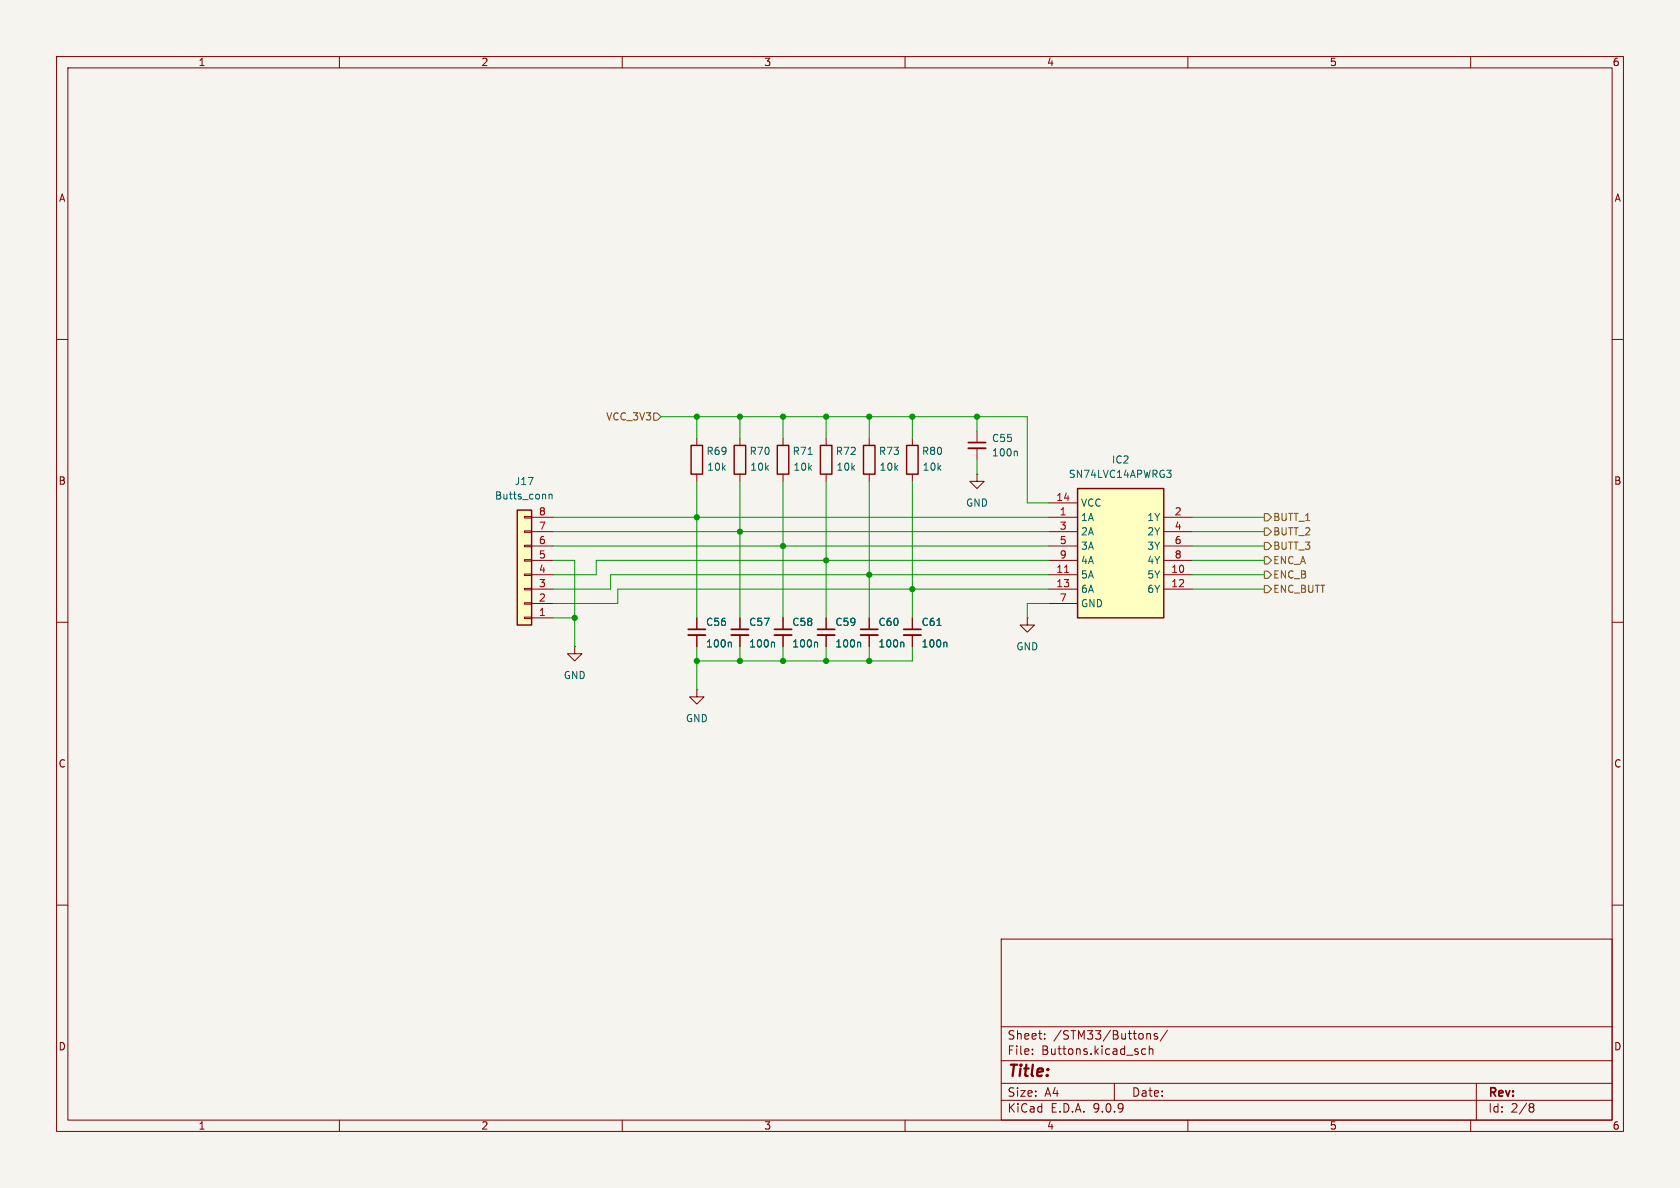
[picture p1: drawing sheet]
(kicad_sch
 (version 20250114)
 (generator "eeschema")
 (generator_version "9.0")
 (paper "A4")
 (lib_symbols
  (symbol "Connector_Generic:Conn_01x08"
   (pin_names
    (offset 1.016) (hide yes)) (exclude_from_sim no) (in_bom yes) (on_board yes)
   (property "Reference" "J" (at 0 10.16 0) (effects (font (size 1.27 1.27))))
   (property "Value" "Conn_01x08" (at 0 -12.7 0) (effects (font (size 1.27 1.27))))
   (property "Footprint" "" (at 0 0 0) (effects (font (size 1.27 1.27)) (hide yes)))
   (property "Datasheet" "~" (at 0 0 0) (effects (font (size 1.27 1.27)) (hide yes)))
   (property "Description" "Generic connector, single row, 01x08, script generated (kicad-library-utils/schlib/autogen/connector/)" (at 0 0 0) (effects (font (size 1.27 1.27)) (hide yes)))
   (symbol "Conn_01x08_1_1"
    (rectangle (start -1.27 8.89) (end 1.27 -11.43) (stroke (width 0.254) (type default)) (fill (type background)))
    (rectangle (start -1.27 7.747) (end 0 7.493) (stroke (width 0.1524) (type default)) (fill (type none)))
    (rectangle (start -1.27 5.207) (end 0 4.953) (stroke (width 0.1524) (type default)) (fill (type none)))
    (rectangle (start -1.27 2.667) (end 0 2.413) (stroke (width 0.1524) (type default)) (fill (type none)))
    (rectangle (start -1.27 0.127) (end 0 -0.127) (stroke (width 0.1524) (type default)) (fill (type none)))
    (rectangle (start -1.27 -2.413) (end 0 -2.667) (stroke (width 0.1524) (type default)) (fill (type none)))
    (rectangle (start -1.27 -4.953) (end 0 -5.207) (stroke (width 0.1524) (type default)) (fill (type none)))
    (rectangle (start -1.27 -7.493) (end 0 -7.747) (stroke (width 0.1524) (type default)) (fill (type none)))
    (rectangle (start -1.27 -10.033) (end 0 -10.287) (stroke (width 0.1524) (type default)) (fill (type none)))
    (pin passive line (at -5.08 7.62 0) (length 3.81) (name "Pin_1" (effects (font (size 1.27 1.27)))) (number "1" (effects (font (size 1.27 1.27)))))
    (pin passive line (at -5.08 5.08 0) (length 3.81) (name "Pin_2" (effects (font (size 1.27 1.27)))) (number "2" (effects (font (size 1.27 1.27)))))
    (pin passive line (at -5.08 2.54 0) (length 3.81) (name "Pin_3" (effects (font (size 1.27 1.27)))) (number "3" (effects (font (size 1.27 1.27)))))
    (pin passive line (at -5.08 0 0) (length 3.81) (name "Pin_4" (effects (font (size 1.27 1.27)))) (number "4" (effects (font (size 1.27 1.27)))))
    (pin passive line (at -5.08 -2.54 0) (length 3.81) (name "Pin_5" (effects (font (size 1.27 1.27)))) (number "5" (effects (font (size 1.27 1.27)))))
    (pin passive line (at -5.08 -5.08 0) (length 3.81) (name "Pin_6" (effects (font (size 1.27 1.27)))) (number "6" (effects (font (size 1.27 1.27)))))
    (pin passive line (at -5.08 -7.62 0) (length 3.81) (name "Pin_7" (effects (font (size 1.27 1.27)))) (number "7" (effects (font (size 1.27 1.27)))))
    (pin passive line (at -5.08 -10.16 0) (length 3.81) (name "Pin_8" (effects (font (size 1.27 1.27)))) (number "8" (effects (font (size 1.27 1.27))))))
   (embedded_fonts no))
  (symbol "Device:C_Small"
   (pin_numbers (hide yes))
   (pin_names
    (offset 0.254) (hide yes)) (exclude_from_sim no) (in_bom yes) (on_board yes)
   (property "Reference" "C" (at 0.254 1.778 0) (effects (font (size 1.27 1.27)) (justify left)))
   (property "Value" "C_Small" (at 0.254 -2.032 0) (effects (font (size 1.27 1.27)) (justify left)))
   (property "Footprint" "" (at 0 0 0) (effects (font (size 1.27 1.27)) (hide yes)))
   (property "Datasheet" "~" (at 0 0 0) (effects (font (size 1.27 1.27)) (hide yes)))
   (property "Description" "Unpolarized capacitor, small symbol" (at 0 0 0) (effects (font (size 1.27 1.27)) (hide yes)))
   (symbol "C_Small_0_1"
    (polyline (pts (xy -1.524 0.508) (xy 1.524 0.508)) (stroke (width 0.3048) (type default)) (fill (type none)))
    (polyline (pts (xy -1.524 -0.508) (xy 1.524 -0.508)) (stroke (width 0.3302) (type default)) (fill (type none))))
   (symbol "C_Small_1_1"
    (pin passive line (at 0 2.54 270) (length 2.032) (name "~" (effects (font (size 1.27 1.27)))) (number "1" (effects (font (size 1.27 1.27)))))
    (pin passive line (at 0 -2.54 90) (length 2.032) (name "~" (effects (font (size 1.27 1.27)))) (number "2" (effects (font (size 1.27 1.27))))))
   (embedded_fonts no))
  (symbol "Device:R"
   (pin_numbers (hide yes))
   (pin_names
    (offset 0)) (exclude_from_sim no) (in_bom yes) (on_board yes)
   (property "Reference" "R" (at 2.032 0 90) (effects (font (size 1.27 1.27))))
   (property "Value" "R" (at 0 0 90) (effects (font (size 1.27 1.27))))
   (property "Footprint" "" (at -1.778 0 90) (effects (font (size 1.27 1.27)) (hide yes)))
   (property "Datasheet" "~" (at 0 0 0) (effects (font (size 1.27 1.27)) (hide yes)))
   (property "Description" "Resistor" (at 0 0 0) (effects (font (size 1.27 1.27)) (hide yes)))
   (symbol "R_0_1"
    (rectangle (start -1.016 -2.54) (end 1.016 2.54) (stroke (width 0.254) (type default)) (fill (type none))))
   (symbol "R_1_1"
    (pin passive line (at 0 3.81 270) (length 1.27) (name "~" (effects (font (size 1.27 1.27)))) (number "1" (effects (font (size 1.27 1.27)))))
    (pin passive line (at 0 -3.81 90) (length 1.27) (name "~" (effects (font (size 1.27 1.27)))) (number "2" (effects (font (size 1.27 1.27))))))
   (embedded_fonts no))
  (symbol "Schmitt:SN74LVC14APWRG3" (exclude_from_sim no) (in_bom yes) (on_board yes)
   (property "Reference" "IC2" (at 12.7 7.62 0) (effects (font (size 1.27 1.27))))
   (property "Value" "SN74LVC14APWRG3" (at 12.7 5.08 0) (effects (font (size 1.27 1.27))))
   (property "Footprint" "SOP65P640X120-14N" (at 21.59 -94.92 0) (effects (font (size 1.27 1.27)) (justify left top) (hide yes)))
   (property "Datasheet" "http://www.ti.com/lit/gpn/sn74lvc14a" (at 21.59 -194.92 0) (effects (font (size 1.27 1.27)) (justify left top) (hide yes)))
   (property "Description" "Hex Schmitt-Trigger Inverter" (at 4.572 10.16 0) (effects (font (size 1.27 1.27)) (hide yes)))
   (property "Height" "1.2" (at 21.59 -394.92 0) (effects (font (size 1.27 1.27)) (justify left top) (hide yes)))
   (property "Mouser Part Number" "595-SN74LVC14APWRG3" (at 21.59 -494.92 0) (effects (font (size 1.27 1.27)) (justify left top) (hide yes)))
   (property "Mouser Price/Stock" "https://www.mouser.co.uk/ProductDetail/Texas-Instruments/SN74LVC14APWRG3?qs=GI4%2FryNtbd0oVXocaK57NQ%3D%3D" (at 21.59 -594.92 0) (effects (font (size 1.27 1.27)) (justify left top) (hide yes)))
   (property "Manufacturer_Name" "Texas Instruments" (at 21.59 -694.92 0) (effects (font (size 1.27 1.27)) (justify left top) (hide yes)))
   (property "Manufacturer_Part_Number" "SN74LVC14APWRG3" (at 21.59 -794.92 0) (effects (font (size 1.27 1.27)) (justify left top) (hide yes)))
   (symbol "SN74LVC14APWRG3_1_1"
    (rectangle (start 5.08 2.54) (end 20.32 -20.32) (stroke (width 0.254) (type default)) (fill (type background)))
    (pin passive line (at 0 0 0) (length 5.08) (name "VCC" (effects (font (size 1.27 1.27)))) (number "14" (effects (font (size 1.27 1.27)))))
    (pin passive line (at 0 -2.54 0) (length 5.08) (name "1A" (effects (font (size 1.27 1.27)))) (number "1" (effects (font (size 1.27 1.27)))))
    (pin passive line (at 0 -5.08 0) (length 5.08) (name "2A" (effects (font (size 1.27 1.27)))) (number "3" (effects (font (size 1.27 1.27)))))
    (pin passive line (at 0 -7.62 0) (length 5.08) (name "3A" (effects (font (size 1.27 1.27)))) (number "5" (effects (font (size 1.27 1.27)))))
    (pin passive line (at 0 -10.16 0) (length 5.08) (name "4A" (effects (font (size 1.27 1.27)))) (number "9" (effects (font (size 1.27 1.27)))))
    (pin passive line (at 0 -12.7 0) (length 5.08) (name "5A" (effects (font (size 1.27 1.27)))) (number "11" (effects (font (size 1.27 1.27)))))
    (pin passive line (at 0 -15.24 0) (length 5.08) (name "6A" (effects (font (size 1.27 1.27)))) (number "13" (effects (font (size 1.27 1.27)))))
    (pin passive line (at 0 -17.78 0) (length 5.08) (name "GND" (effects (font (size 1.27 1.27)))) (number "7" (effects (font (size 1.27 1.27)))))
    (pin passive line (at 25.4 -2.54 180) (length 5.08) (name "1Y" (effects (font (size 1.27 1.27)))) (number "2" (effects (font (size 1.27 1.27)))))
    (pin passive line (at 25.4 -5.08 180) (length 5.08) (name "2Y" (effects (font (size 1.27 1.27)))) (number "4" (effects (font (size 1.27 1.27)))))
    (pin passive line (at 25.4 -7.62 180) (length 5.08) (name "3Y" (effects (font (size 1.27 1.27)))) (number "6" (effects (font (size 1.27 1.27)))))
    (pin passive line (at 25.4 -10.16 180) (length 5.08) (name "4Y" (effects (font (size 1.27 1.27)))) (number "8" (effects (font (size 1.27 1.27)))))
    (pin passive line (at 25.4 -12.7 180) (length 5.08) (name "5Y" (effects (font (size 1.27 1.27)))) (number "10" (effects (font (size 1.27 1.27)))))
    (pin passive line (at 25.4 -15.24 180) (length 5.08) (name "6Y" (effects (font (size 1.27 1.27)))) (number "12" (effects (font (size 1.27 1.27))))))
   (embedded_fonts no))
  (symbol "power:GND"
   (power)
   (pin_numbers (hide yes))
   (pin_names
    (offset 0) (hide yes)) (exclude_from_sim no) (in_bom yes) (on_board yes)
   (property "Reference" "#PWR" (at 0 -6.35 0) (effects (font (size 1.27 1.27)) (hide yes)))
   (property "Value" "GND" (at 0 -3.81 0) (effects (font (size 1.27 1.27))))
   (property "Footprint" "" (at 0 0 0) (effects (font (size 1.27 1.27)) (hide yes)))
   (property "Datasheet" "" (at 0 0 0) (effects (font (size 1.27 1.27)) (hide yes)))
   (property "Description" "Power symbol creates a global label with name \"GND\" , ground" (at 0 0 0) (effects (font (size 1.27 1.27)) (hide yes)))
   (symbol "GND_0_1"
    (polyline (pts (xy 0 0) (xy 0 -1.27) (xy 1.27 -1.27) (xy 0 -2.54) (xy -1.27 -1.27) (xy 0 -1.27)) (stroke (width 0) (type default)) (fill (type none))))
   (symbol "GND_1_1"
    (pin power_in line (at 0 0 270) (length 0) (name "~" (effects (font (size 1.27 1.27)))) (number "1" (effects (font (size 1.27 1.27))))))
   (embedded_fonts no)))
 (junction
  (at 161.29 104.14)
  (diameter 0)
  (color 0 0 0 0))
 (junction
  (at 153.67 116.84)
  (diameter 0)
  (color 0 0 0 0))
 (junction
  (at 138.43 96.52)
  (diameter 0)
  (color 0 0 0 0))
 (junction
  (at 138.43 73.66)
  (diameter 0)
  (color 0 0 0 0))
 (junction
  (at 123.19 91.44)
  (diameter 0)
  (color 0 0 0 0))
 (junction
  (at 130.81 73.66)
  (diameter 0)
  (color 0 0 0 0))
 (junction
  (at 123.19 73.66)
  (diameter 0)
  (color 0 0 0 0))
 (junction
  (at 101.6 109.22)
  (diameter 0)
  (color 0 0 0 0))
 (junction
  (at 153.67 73.66)
  (diameter 0)
  (color 0 0 0 0))
 (junction
  (at 153.67 101.6)
  (diameter 0)
  (color 0 0 0 0))
 (junction
  (at 146.05 99.06)
  (diameter 0)
  (color 0 0 0 0))
 (junction
  (at 146.05 73.66)
  (diameter 0)
  (color 0 0 0 0))
 (junction
  (at 146.05 116.84)
  (diameter 0)
  (color 0 0 0 0))
 (junction
  (at 123.19 116.84)
  (diameter 0)
  (color 0 0 0 0))
 (junction
  (at 138.43 116.84)
  (diameter 0)
  (color 0 0 0 0))
 (junction
  (at 130.81 93.98)
  (diameter 0)
  (color 0 0 0 0))
 (junction
  (at 130.81 116.84)
  (diameter 0)
  (color 0 0 0 0))
 (junction
  (at 172.72 73.66)
  (diameter 0)
  (color 0 0 0 0))
 (junction
  (at 161.29 73.66)
  (diameter 0)
  (color 0 0 0 0))
 (wire
  (pts (xy 105.41 99.06) (xy 146.05 99.06))
  (stroke (width 0) (type default)))
 (wire
  (pts (xy 210.82 96.52) (xy 223.52 96.52))
  (stroke (width 0) (type default)))
 (wire
  (pts (xy 153.67 73.66) (xy 161.29 73.66))
  (stroke (width 0) (type default)))
 (wire
  (pts (xy 130.81 93.98) (xy 130.81 109.22))
  (stroke (width 0) (type default)))
 (wire
  (pts (xy 146.05 73.66) (xy 153.67 73.66))
  (stroke (width 0) (type default)))
 (wire
  (pts (xy 105.41 99.06) (xy 105.41 101.6))
  (stroke (width 0) (type default)))
 (wire
  (pts (xy 161.29 85.09) (xy 161.29 104.14))
  (stroke (width 0) (type default)))
 (wire
  (pts (xy 138.43 96.52) (xy 138.43 109.22))
  (stroke (width 0) (type default)))
 (wire
  (pts (xy 101.6 99.06) (xy 101.6 109.22))
  (stroke (width 0) (type default)))
 (wire
  (pts (xy 138.43 116.84) (xy 146.05 116.84))
  (stroke (width 0) (type default)))
 (wire
  (pts (xy 172.72 73.66) (xy 172.72 76.2))
  (stroke (width 0) (type default)))
 (wire
  (pts (xy 130.81 73.66) (xy 138.43 73.66))
  (stroke (width 0) (type default)))
 (wire
  (pts (xy 123.19 85.09) (xy 123.19 91.44))
  (stroke (width 0) (type default)))
 (wire
  (pts (xy 153.67 101.6) (xy 185.42 101.6))
  (stroke (width 0) (type default)))
 (wire
  (pts (xy 185.42 106.68) (xy 181.61 106.68))
  (stroke (width 0) (type default)))
 (wire
  (pts (xy 210.82 93.98) (xy 223.52 93.98))
  (stroke (width 0) (type default)))
 (wire
  (pts (xy 172.72 81.28) (xy 172.72 83.82))
  (stroke (width 0) (type default)))
 (wire
  (pts (xy 123.19 73.66) (xy 116.84 73.66))
  (stroke (width 0) (type default)))
 (wire
  (pts (xy 153.67 116.84) (xy 161.29 116.84))
  (stroke (width 0) (type default)))
 (wire
  (pts (xy 146.05 114.3) (xy 146.05 116.84))
  (stroke (width 0) (type default)))
 (wire
  (pts (xy 153.67 101.6) (xy 153.67 109.22))
  (stroke (width 0) (type default)))
 (wire
  (pts (xy 123.19 116.84) (xy 130.81 116.84))
  (stroke (width 0) (type default)))
 (wire
  (pts (xy 97.79 93.98) (xy 130.81 93.98))
  (stroke (width 0) (type default)))
 (wire
  (pts (xy 210.82 101.6) (xy 223.52 101.6))
  (stroke (width 0) (type default)))
 (wire
  (pts (xy 97.79 99.06) (xy 101.6 99.06))
  (stroke (width 0) (type default)))
 (wire
  (pts (xy 109.22 104.14) (xy 109.22 106.68))
  (stroke (width 0) (type default)))
 (wire
  (pts (xy 181.61 73.66) (xy 181.61 88.9))
  (stroke (width 0) (type default)))
 (wire
  (pts (xy 105.41 101.6) (xy 97.79 101.6))
  (stroke (width 0) (type default)))
 (wire
  (pts (xy 107.95 101.6) (xy 107.95 104.14))
  (stroke (width 0) (type default)))
 (wire
  (pts (xy 138.43 96.52) (xy 185.42 96.52))
  (stroke (width 0) (type default)))
 (wire
  (pts (xy 138.43 114.3) (xy 138.43 116.84))
  (stroke (width 0) (type default)))
 (wire
  (pts (xy 210.82 99.06) (xy 223.52 99.06))
  (stroke (width 0) (type default)))
 (wire
  (pts (xy 107.95 101.6) (xy 153.67 101.6))
  (stroke (width 0) (type default)))
 (wire
  (pts (xy 123.19 91.44) (xy 185.42 91.44))
  (stroke (width 0) (type default)))
 (wire
  (pts (xy 161.29 73.66) (xy 161.29 77.47))
  (stroke (width 0) (type default)))
 (wire
  (pts (xy 130.81 93.98) (xy 185.42 93.98))
  (stroke (width 0) (type default)))
 (wire
  (pts (xy 210.82 104.14) (xy 223.52 104.14))
  (stroke (width 0) (type default)))
 (wire
  (pts (xy 161.29 104.14) (xy 185.42 104.14))
  (stroke (width 0) (type default)))
 (wire
  (pts (xy 97.79 91.44) (xy 123.19 91.44))
  (stroke (width 0) (type default)))
 (wire
  (pts (xy 161.29 104.14) (xy 161.29 109.22))
  (stroke (width 0) (type default)))
 (wire
  (pts (xy 153.67 85.09) (xy 153.67 101.6))
  (stroke (width 0) (type default)))
 (wire
  (pts (xy 153.67 114.3) (xy 153.67 116.84))
  (stroke (width 0) (type default)))
 (wire
  (pts (xy 181.61 73.66) (xy 172.72 73.66))
  (stroke (width 0) (type default)))
 (wire
  (pts (xy 181.61 88.9) (xy 185.42 88.9))
  (stroke (width 0) (type default)))
 (wire
  (pts (xy 130.81 85.09) (xy 130.81 93.98))
  (stroke (width 0) (type default)))
 (wire
  (pts (xy 161.29 73.66) (xy 172.72 73.66))
  (stroke (width 0) (type default)))
 (wire
  (pts (xy 210.82 91.44) (xy 223.52 91.44))
  (stroke (width 0) (type default)))
 (wire
  (pts (xy 123.19 114.3) (xy 123.19 116.84))
  (stroke (width 0) (type default)))
 (wire
  (pts (xy 130.81 116.84) (xy 138.43 116.84))
  (stroke (width 0) (type default)))
 (wire
  (pts (xy 161.29 116.84) (xy 161.29 114.3))
  (stroke (width 0) (type default)))
 (wire
  (pts (xy 97.79 96.52) (xy 138.43 96.52))
  (stroke (width 0) (type default)))
 (wire
  (pts (xy 97.79 109.22) (xy 101.6 109.22))
  (stroke (width 0) (type default)))
 (wire
  (pts (xy 146.05 85.09) (xy 146.05 99.06))
  (stroke (width 0) (type default)))
 (wire
  (pts (xy 107.95 104.14) (xy 97.79 104.14))
  (stroke (width 0) (type default)))
 (wire
  (pts (xy 130.81 73.66) (xy 123.19 73.66))
  (stroke (width 0) (type default)))
 (wire
  (pts (xy 146.05 116.84) (xy 153.67 116.84))
  (stroke (width 0) (type default)))
 (wire
  (pts (xy 130.81 73.66) (xy 130.81 77.47))
  (stroke (width 0) (type default)))
 (wire
  (pts (xy 109.22 104.14) (xy 161.29 104.14))
  (stroke (width 0) (type default)))
 (wire
  (pts (xy 146.05 99.06) (xy 185.42 99.06))
  (stroke (width 0) (type default)))
 (wire
  (pts (xy 130.81 114.3) (xy 130.81 116.84))
  (stroke (width 0) (type default)))
 (wire
  (pts (xy 181.61 106.68) (xy 181.61 109.22))
  (stroke (width 0) (type default)))
 (wire
  (pts (xy 146.05 73.66) (xy 146.05 77.47))
  (stroke (width 0) (type default)))
 (wire
  (pts (xy 138.43 73.66) (xy 146.05 73.66))
  (stroke (width 0) (type default)))
 (wire
  (pts (xy 101.6 109.22) (xy 101.6 114.3))
  (stroke (width 0) (type default)))
 (wire
  (pts (xy 123.19 73.66) (xy 123.19 77.47))
  (stroke (width 0) (type default)))
 (wire
  (pts (xy 153.67 73.66) (xy 153.67 77.47))
  (stroke (width 0) (type default)))
 (wire
  (pts (xy 138.43 85.09) (xy 138.43 96.52))
  (stroke (width 0) (type default)))
 (wire
  (pts (xy 123.19 91.44) (xy 123.19 109.22))
  (stroke (width 0) (type default)))
 (wire
  (pts (xy 138.43 77.47) (xy 138.43 73.66))
  (stroke (width 0) (type default)))
 (wire
  (pts (xy 123.19 116.84) (xy 123.19 121.92))
  (stroke (width 0) (type default)))
 (wire
  (pts (xy 146.05 99.06) (xy 146.05 109.22))
  (stroke (width 0) (type default)))
 (wire
  (pts (xy 109.22 106.68) (xy 97.79 106.68))
  (stroke (width 0) (type default)))
 (hierarchical_label "BUTT_3"
  (shape output)
  (at 223.52 96.52 0)
  (effects (font (size 1.27 1.27)) (justify left)))
 (hierarchical_label "VCC_3V3"
  (shape input)
  (at 116.84 73.66 180)
  (effects (font (size 1.27 1.27)) (justify right)))
 (hierarchical_label "BUTT_1"
  (shape output)
  (at 223.52 91.44 0)
  (effects (font (size 1.27 1.27)) (justify left)))
 (hierarchical_label "ENC_A"
  (shape output)
  (at 223.52 99.06 0)
  (effects (font (size 1.27 1.27)) (justify left)))
 (hierarchical_label "ENC_BUTT"
  (shape output)
  (at 223.52 104.14 0)
  (effects (font (size 1.27 1.27)) (justify left)))
 (hierarchical_label "BUTT_2"
  (shape output)
  (at 223.52 93.98 0)
  (effects (font (size 1.27 1.27)) (justify left)))
 (hierarchical_label "ENC_B"
  (shape output)
  (at 223.52 101.6 0)
  (effects (font (size 1.27 1.27)) (justify left)))
 (symbol
  (lib_id "Device:C_Small")
  (at 161.29 111.76 0)
  (unit 1)
  (exclude_from_sim no)
  (in_bom yes)
  (on_board yes)
  (dnp no)
  (property "Reference" "C61" (at 162.814 109.982 0) (effects (font (size 1.27 1.27)) (justify left)))
  (property "Value" "100n" (at 162.814 113.792 0) (effects (font (size 1.27 1.27)) (justify left)))
  (property "Footprint" "Capacitor_SMD:C_0603_1608Metric_Pad1.08x0.95mm_HandSolder" (at 161.29 111.76 0) (effects (font (size 1.27 1.27)) (hide yes)))
  (property "Datasheet" "~" (at 161.29 111.76 0) (effects (font (size 1.27 1.27)) (hide yes)))
  (property "Description" "Unpolarized capacitor, small symbol" (at 161.29 111.76 0) (effects (font (size 1.27 1.27)) (hide yes)))
  (pin "1")
  (pin "2"))
 (symbol
  (lib_id "power:GND")
  (at 181.61 109.22 0)
  (unit 1)
  (exclude_from_sim no)
  (in_bom yes)
  (on_board yes)
  (dnp no)
  (fields_autoplaced yes)
  (property "Reference" "#PWR059" (at 181.61 115.57 0) (effects (font (size 1.27 1.27)) (hide yes)))
  (property "Value" "GND" (at 181.61 114.3 0) (effects (font (size 1.27 1.27))))
  (property "Footprint" "" (at 181.61 109.22 0) (effects (font (size 1.27 1.27)) (hide yes)))
  (property "Datasheet" "" (at 181.61 109.22 0) (effects (font (size 1.27 1.27)) (hide yes)))
  (property "Description" "Power symbol creates a global label with name \"GND\" , ground" (at 181.61 109.22 0) (effects (font (size 1.27 1.27)) (hide yes)))
  (pin "1"))
 (symbol
  (lib_id "Device:C_Small")
  (at 138.43 111.76 0)
  (unit 1)
  (exclude_from_sim no)
  (in_bom yes)
  (on_board yes)
  (dnp no)
  (property "Reference" "C58" (at 139.954 109.982 0) (effects (font (size 1.27 1.27)) (justify left)))
  (property "Value" "100n" (at 139.954 113.792 0) (effects (font (size 1.27 1.27)) (justify left)))
  (property "Footprint" "Capacitor_SMD:C_0603_1608Metric_Pad1.08x0.95mm_HandSolder" (at 138.43 111.76 0) (effects (font (size 1.27 1.27)) (hide yes)))
  (property "Datasheet" "~" (at 138.43 111.76 0) (effects (font (size 1.27 1.27)) (hide yes)))
  (property "Description" "Unpolarized capacitor, small symbol" (at 138.43 111.76 0) (effects (font (size 1.27 1.27)) (hide yes)))
  (pin "1")
  (pin "2"))
 (symbol
  (lib_id "power:GND")
  (at 101.6 114.3 0)
  (unit 1)
  (exclude_from_sim no)
  (in_bom yes)
  (on_board yes)
  (dnp no)
  (fields_autoplaced yes)
  (property "Reference" "#PWR056" (at 101.6 120.65 0) (effects (font (size 1.27 1.27)) (hide yes)))
  (property "Value" "GND" (at 101.6 119.38 0) (effects (font (size 1.27 1.27))))
  (property "Footprint" "" (at 101.6 114.3 0) (effects (font (size 1.27 1.27)) (hide yes)))
  (property "Datasheet" "" (at 101.6 114.3 0) (effects (font (size 1.27 1.27)) (hide yes)))
  (property "Description" "Power symbol creates a global label with name \"GND\" , ground" (at 101.6 114.3 0) (effects (font (size 1.27 1.27)) (hide yes)))
  (pin "1"))
 (symbol
  (lib_id "Device:R")
  (at 138.43 81.28 180)
  (unit 1)
  (exclude_from_sim no)
  (in_bom yes)
  (on_board yes)
  (dnp no)
  (property "Reference" "R71" (at 141.986 79.756 0) (effects (font (size 1.27 1.27))))
  (property "Value" "10k" (at 141.986 82.55 0) (effects (font (size 1.27 1.27))))
  (property "Footprint" "Resistor_SMD:R_0603_1608Metric_Pad0.98x0.95mm_HandSolder" (at 140.208 81.28 90) (effects (font (size 1.27 1.27)) (hide yes)))
  (property "Datasheet" "~" (at 138.43 81.28 0) (effects (font (size 1.27 1.27)) (hide yes)))
  (property "Description" "Resistor" (at 138.43 81.28 0) (effects (font (size 1.27 1.27)) (hide yes)))
  (pin "1")
  (pin "2"))
 (symbol
  (lib_id "Device:R")
  (at 130.81 81.28 180)
  (unit 1)
  (exclude_from_sim no)
  (in_bom yes)
  (on_board yes)
  (dnp no)
  (property "Reference" "R70" (at 134.366 79.756 0) (effects (font (size 1.27 1.27))))
  (property "Value" "10k" (at 134.366 82.55 0) (effects (font (size 1.27 1.27))))
  (property "Footprint" "Resistor_SMD:R_0603_1608Metric_Pad0.98x0.95mm_HandSolder" (at 132.588 81.28 90) (effects (font (size 1.27 1.27)) (hide yes)))
  (property "Datasheet" "~" (at 130.81 81.28 0) (effects (font (size 1.27 1.27)) (hide yes)))
  (property "Description" "Resistor" (at 130.81 81.28 0) (effects (font (size 1.27 1.27)) (hide yes)))
  (pin "1")
  (pin "2"))
 (symbol
  (lib_id "Device:C_Small")
  (at 153.67 111.76 0)
  (unit 1)
  (exclude_from_sim no)
  (in_bom yes)
  (on_board yes)
  (dnp no)
  (property "Reference" "C60" (at 155.194 109.982 0) (effects (font (size 1.27 1.27)) (justify left)))
  (property "Value" "100n" (at 155.194 113.792 0) (effects (font (size 1.27 1.27)) (justify left)))
  (property "Footprint" "Capacitor_SMD:C_0603_1608Metric_Pad1.08x0.95mm_HandSolder" (at 153.67 111.76 0) (effects (font (size 1.27 1.27)) (hide yes)))
  (property "Datasheet" "~" (at 153.67 111.76 0) (effects (font (size 1.27 1.27)) (hide yes)))
  (property "Description" "Unpolarized capacitor, small symbol" (at 153.67 111.76 0) (effects (font (size 1.27 1.27)) (hide yes)))
  (pin "1")
  (pin "2"))
 (symbol
  (lib_id "Device:R")
  (at 161.29 81.28 180)
  (unit 1)
  (exclude_from_sim no)
  (in_bom yes)
  (on_board yes)
  (dnp no)
  (property "Reference" "R80" (at 164.846 79.756 0) (effects (font (size 1.27 1.27))))
  (property "Value" "10k" (at 164.846 82.55 0) (effects (font (size 1.27 1.27))))
  (property "Footprint" "Resistor_SMD:R_0603_1608Metric_Pad0.98x0.95mm_HandSolder" (at 163.068 81.28 90) (effects (font (size 1.27 1.27)) (hide yes)))
  (property "Datasheet" "~" (at 161.29 81.28 0) (effects (font (size 1.27 1.27)) (hide yes)))
  (property "Description" "Resistor" (at 161.29 81.28 0) (effects (font (size 1.27 1.27)) (hide yes)))
  (pin "1")
  (pin "2"))
 (symbol
  (lib_id "power:GND")
  (at 172.72 83.82 0)
  (unit 1)
  (exclude_from_sim no)
  (in_bom yes)
  (on_board yes)
  (dnp no)
  (fields_autoplaced yes)
  (property "Reference" "#PWR058" (at 172.72 90.17 0) (effects (font (size 1.27 1.27)) (hide yes)))
  (property "Value" "GND" (at 172.72 88.9 0) (effects (font (size 1.27 1.27))))
  (property "Footprint" "" (at 172.72 83.82 0) (effects (font (size 1.27 1.27)) (hide yes)))
  (property "Datasheet" "" (at 172.72 83.82 0) (effects (font (size 1.27 1.27)) (hide yes)))
  (property "Description" "Power symbol creates a global label with name \"GND\" , ground" (at 172.72 83.82 0) (effects (font (size 1.27 1.27)) (hide yes)))
  (pin "1"))
 (symbol
  (lib_id "Device:C_Small")
  (at 146.05 111.76 0)
  (unit 1)
  (exclude_from_sim no)
  (in_bom yes)
  (on_board yes)
  (dnp no)
  (property "Reference" "C59" (at 147.574 109.982 0) (effects (font (size 1.27 1.27)) (justify left)))
  (property "Value" "100n" (at 147.574 113.792 0) (effects (font (size 1.27 1.27)) (justify left)))
  (property "Footprint" "Capacitor_SMD:C_0603_1608Metric_Pad1.08x0.95mm_HandSolder" (at 146.05 111.76 0) (effects (font (size 1.27 1.27)) (hide yes)))
  (property "Datasheet" "~" (at 146.05 111.76 0) (effects (font (size 1.27 1.27)) (hide yes)))
  (property "Description" "Unpolarized capacitor, small symbol" (at 146.05 111.76 0) (effects (font (size 1.27 1.27)) (hide yes)))
  (pin "1")
  (pin "2"))
 (symbol
  (lib_id "Device:C_Small")
  (at 130.81 111.76 0)
  (unit 1)
  (exclude_from_sim no)
  (in_bom yes)
  (on_board yes)
  (dnp no)
  (property "Reference" "C57" (at 132.334 109.982 0) (effects (font (size 1.27 1.27)) (justify left)))
  (property "Value" "100n" (at 132.334 113.792 0) (effects (font (size 1.27 1.27)) (justify left)))
  (property "Footprint" "Capacitor_SMD:C_0603_1608Metric_Pad1.08x0.95mm_HandSolder" (at 130.81 111.76 0) (effects (font (size 1.27 1.27)) (hide yes)))
  (property "Datasheet" "~" (at 130.81 111.76 0) (effects (font (size 1.27 1.27)) (hide yes)))
  (property "Description" "Unpolarized capacitor, small symbol" (at 130.81 111.76 0) (effects (font (size 1.27 1.27)) (hide yes)))
  (pin "1")
  (pin "2"))
 (symbol
  (lib_id "Device:C_Small")
  (at 123.19 111.76 0)
  (unit 1)
  (exclude_from_sim no)
  (in_bom yes)
  (on_board yes)
  (dnp no)
  (property "Reference" "C56" (at 124.714 109.982 0) (effects (font (size 1.27 1.27)) (justify left)))
  (property "Value" "100n" (at 124.714 113.792 0) (effects (font (size 1.27 1.27)) (justify left)))
  (property "Footprint" "Capacitor_SMD:C_0603_1608Metric_Pad1.08x0.95mm_HandSolder" (at 123.19 111.76 0) (effects (font (size 1.27 1.27)) (hide yes)))
  (property "Datasheet" "~" (at 123.19 111.76 0) (effects (font (size 1.27 1.27)) (hide yes)))
  (property "Description" "Unpolarized capacitor, small symbol" (at 123.19 111.76 0) (effects (font (size 1.27 1.27)) (hide yes)))
  (pin "1")
  (pin "2"))
 (symbol
  (lib_id "Device:C_Small")
  (at 172.72 78.74 0)
  (unit 1)
  (exclude_from_sim no)
  (in_bom yes)
  (on_board yes)
  (dnp no)
  (fields_autoplaced yes)
  (property "Reference" "C55" (at 175.26 77.4762 0) (effects (font (size 1.27 1.27)) (justify left)))
  (property "Value" "100n" (at 175.26 80.0162 0) (effects (font (size 1.27 1.27)) (justify left)))
  (property "Footprint" "Capacitor_SMD:C_0603_1608Metric_Pad1.08x0.95mm_HandSolder" (at 172.72 78.74 0) (effects (font (size 1.27 1.27)) (hide yes)))
  (property "Datasheet" "~" (at 172.72 78.74 0) (effects (font (size 1.27 1.27)) (hide yes)))
  (property "Description" "Unpolarized capacitor, small symbol" (at 172.72 78.74 0) (effects (font (size 1.27 1.27)) (hide yes)))
  (pin "1")
  (pin "2"))
 (symbol
  (lib_id "Device:R")
  (at 146.05 81.28 180)
  (unit 1)
  (exclude_from_sim no)
  (in_bom yes)
  (on_board yes)
  (dnp no)
  (property "Reference" "R72" (at 149.606 79.756 0) (effects (font (size 1.27 1.27))))
  (property "Value" "10k" (at 149.606 82.55 0) (effects (font (size 1.27 1.27))))
  (property "Footprint" "Resistor_SMD:R_0603_1608Metric_Pad0.98x0.95mm_HandSolder" (at 147.828 81.28 90) (effects (font (size 1.27 1.27)) (hide yes)))
  (property "Datasheet" "~" (at 146.05 81.28 0) (effects (font (size 1.27 1.27)) (hide yes)))
  (property "Description" "Resistor" (at 146.05 81.28 0) (effects (font (size 1.27 1.27)) (hide yes)))
  (pin "1")
  (pin "2"))
 (symbol
  (lib_id "Schmitt:SN74LVC14APWRG3")
  (at 185.42 88.9 0)
  (unit 1)
  (exclude_from_sim no)
  (in_bom yes)
  (on_board yes)
  (dnp no)
  (fields_autoplaced yes)
  (property "Reference" "IC2" (at 198.12 81.28 0) (effects (font (size 1.27 1.27))))
  (property "Value" "SN74LVC14APWRG3" (at 198.12 83.82 0) (effects (font (size 1.27 1.27))))
  (property "Footprint" "Schmitt:SOP65P640X120-14N" (at 207.01 183.82 0) (effects (font (size 1.27 1.27)) (justify left top) (hide yes)))
  (property "Datasheet" "http://www.ti.com/lit/gpn/sn74lvc14a" (at 207.01 283.82 0) (effects (font (size 1.27 1.27)) (justify left top) (hide yes)))
  (property "Description" "Hex Schmitt-Trigger Inverter" (at 189.992 78.74 0) (effects (font (size 1.27 1.27)) (hide yes)))
  (property "Height" "1.2" (at 207.01 483.82 0) (effects (font (size 1.27 1.27)) (justify left top) (hide yes)))
  (property "Mouser Part Number" "595-SN74LVC14APWRG3" (at 207.01 583.82 0) (effects (font (size 1.27 1.27)) (justify left top) (hide yes)))
  (property "Mouser Price/Stock" "https://www.mouser.co.uk/ProductDetail/Texas-Instruments/SN74LVC14APWRG3?qs=GI4%2FryNtbd0oVXocaK57NQ%3D%3D" (at 207.01 683.82 0) (effects (font (size 1.27 1.27)) (justify left top) (hide yes)))
  (property "Manufacturer_Name" "Texas Instruments" (at 207.01 783.82 0) (effects (font (size 1.27 1.27)) (justify left top) (hide yes)))
  (property "Manufacturer_Part_Number" "SN74LVC14APWRG3" (at 207.01 883.82 0) (effects (font (size 1.27 1.27)) (justify left top) (hide yes)))
  (pin "11")
  (pin "1")
  (pin "5")
  (pin "14")
  (pin "10")
  (pin "4")
  (pin "3")
  (pin "6")
  (pin "8")
  (pin "12")
  (pin "13")
  (pin "7")
  (pin "2")
  (pin "9"))
 (symbol
  (lib_id "Connector_Generic:Conn_01x08")
  (at 92.71 101.6 180)
  (unit 1)
  (exclude_from_sim no)
  (in_bom yes)
  (on_board yes)
  (dnp no)
  (fields_autoplaced yes)
  (property "Reference" "J17" (at 92.71 85.09 0) (effects (font (size 1.27 1.27))))
  (property "Value" "Butts_conn" (at 92.71 87.63 0) (effects (font (size 1.27 1.27))))
  (property "Footprint" "Connector_JST:JST_XH_B8B-XH-AM_1x08_P2.50mm_Vertical" (at 92.71 101.6 0) (effects (font (size 1.27 1.27)) (hide yes)))
  (property "Datasheet" "~" (at 92.71 101.6 0) (effects (font (size 1.27 1.27)) (hide yes)))
  (property "Description" "Generic connector, single row, 01x08, script generated (kicad-library-utils/schlib/autogen/connector/)" (at 92.71 101.6 0) (effects (font (size 1.27 1.27)) (hide yes)))
  (pin "7")
  (pin "6")
  (pin "5")
  (pin "8")
  (pin "2")
  (pin "1")
  (pin "3")
  (pin "4"))
 (symbol
  (lib_id "power:GND")
  (at 123.19 121.92 0)
  (unit 1)
  (exclude_from_sim no)
  (in_bom yes)
  (on_board yes)
  (dnp no)
  (fields_autoplaced yes)
  (property "Reference" "#PWR055" (at 123.19 128.27 0) (effects (font (size 1.27 1.27)) (hide yes)))
  (property "Value" "GND" (at 123.19 127 0) (effects (font (size 1.27 1.27))))
  (property "Footprint" "" (at 123.19 121.92 0) (effects (font (size 1.27 1.27)) (hide yes)))
  (property "Datasheet" "" (at 123.19 121.92 0) (effects (font (size 1.27 1.27)) (hide yes)))
  (property "Description" "Power symbol creates a global label with name \"GND\" , ground" (at 123.19 121.92 0) (effects (font (size 1.27 1.27)) (hide yes)))
  (pin "1"))
 (symbol
  (lib_id "Device:R")
  (at 153.67 81.28 180)
  (unit 1)
  (exclude_from_sim no)
  (in_bom yes)
  (on_board yes)
  (dnp no)
  (property "Reference" "R73" (at 157.226 79.756 0) (effects (font (size 1.27 1.27))))
  (property "Value" "10k" (at 157.226 82.55 0) (effects (font (size 1.27 1.27))))
  (property "Footprint" "Resistor_SMD:R_0603_1608Metric_Pad0.98x0.95mm_HandSolder" (at 155.448 81.28 90) (effects (font (size 1.27 1.27)) (hide yes)))
  (property "Datasheet" "~" (at 153.67 81.28 0) (effects (font (size 1.27 1.27)) (hide yes)))
  (property "Description" "Resistor" (at 153.67 81.28 0) (effects (font (size 1.27 1.27)) (hide yes)))
  (pin "1")
  (pin "2"))
 (symbol
  (lib_id "Device:R")
  (at 123.19 81.28 180)
  (unit 1)
  (exclude_from_sim no)
  (in_bom yes)
  (on_board yes)
  (dnp no)
  (property "Reference" "R69" (at 126.746 79.756 0) (effects (font (size 1.27 1.27))))
  (property "Value" "10k" (at 126.746 82.55 0) (effects (font (size 1.27 1.27))))
  (property "Footprint" "Resistor_SMD:R_0603_1608Metric_Pad0.98x0.95mm_HandSolder" (at 124.968 81.28 90) (effects (font (size 1.27 1.27)) (hide yes)))
  (property "Datasheet" "~" (at 123.19 81.28 0) (effects (font (size 1.27 1.27)) (hide yes)))
  (property "Description" "Resistor" (at 123.19 81.28 0) (effects (font (size 1.27 1.27)) (hide yes)))
  (pin "1")
  (pin "2")))
